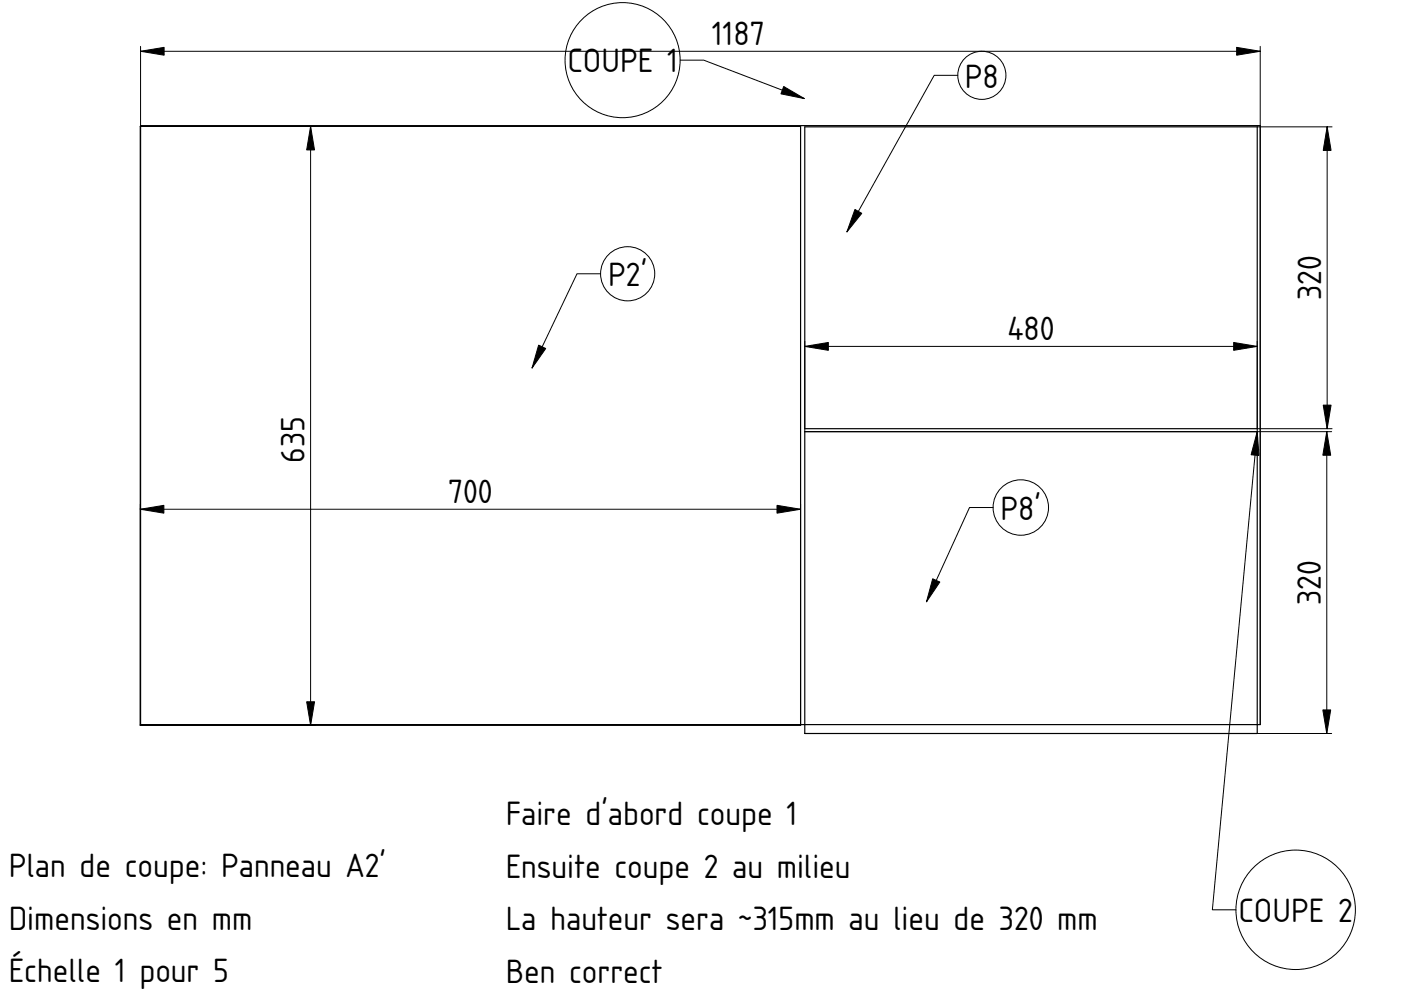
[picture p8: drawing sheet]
<svg xmlns="http://www.w3.org/2000/svg" width="297mm" height="210mm" viewBox="0 0 297 210" stroke-linecap="round" stroke-linejoin="round" font-family="sans-serif">
<path d="M29.7 26.8h140v127h-140zM29.8 26.6h237.4v127h-237.4zM170.6 26.9h96v64h-96zM170.6 91.5h96v64h-96z" fill="none" stroke="#000" stroke-width=".25"/>
<g fill="none" stroke="#000" stroke-width=".21">
<path d="M29.8 10.9h237.4M29.8 9.8v143.8M144.2 12.8h5l21.3 8.1M203.1 16h-5l-18.5 33.2M267.2 9.8v143.8M29.7 26.8h37.2M65.9 26.8v127M266.6 26.9h15.8M281.4 26.9v64M127.3 58h-5l-9.5 20M218.6 58.9h.1M170.6 73.4h96"/>
<path d="M170.6 72.4v19.1h111.7M266.6 72.4v19.1l-9.6 101.4h5M99.7 90.3h.1M266.6 90.9h15.8M281.3 91.5v64M29.7 108h140M29.7 106.9v46.9h37.2M169.7 106.9v46.9M210.6 107.6h-5l-9.2 20M218.6 123.5h.1M170.6 155.5h111.7"/>
<circle cx="132" cy="12.8" r="12.2"/>
<circle cx="208.2" cy="16" r="5.1"/>
<circle cx="133.1" cy="58" r="5.7"/>
<circle cx="216.4" cy="107.6" r="5.9"/>
<circle cx="274.7" cy="192.9" r="12.7"/>
</g>
<g fill="#000" stroke="#000" stroke-width=".21">
<path d="M29.8 10.9l5-.9v1.7zM262.2 10l5 .9-5 .8zM65.9 26.8l.8 5h-1.7zM166.2 18.3l4.3 2.6-4.9-1zM281.4 26.9l.8 5h-1.7zM181.3 44.4l1.4 .8-3.1 4zM114.2 73.2l1.5 .7-2.9 4.1zM170.6 73.4l5-.8v1.7zM261.6 72.6l5 .8-5 .9zM266.6 91.5l.3 5.1-1.6-.2zM281.3 91.5l.8 5h-1.6zM280.5 85.9h1.7l-.8 5z"/>
<path d="M29.7 108l5-.9v1.7zM164.7 107.1l5 .9-5 .8zM197.7 122.7l1.6 .7-2.9 4.2zM65 148.8h1.7l-.8 5zM280.5 150.5h1.6l-.8 5z"/>
</g>
<g font-size="6.7">
<text x="150.9" y="9.6">1187</text>
<text x="120.3" y="15.3">COUPE 1</text>
<text x="204.6" y="18.6">P8</text>
<text x="128.9" y="60.7">P2'</text>
<text x="280.1" y="63.6" transform="rotate(-90 280.1 63.6)">320</text>
<text x="213.6" y="72.2">480</text>
<text x="64.6" y="98.2" transform="rotate(-90 64.6 98.2)">635</text>
<text x="95" y="106.7">700</text>
<text x="212.1" y="110.3">P8'</text>
<text x="280" y="128.3" transform="rotate(-90 280 128.3)">320</text>
<text x="107.2" y="175">Faire d'abord coupe 1</text>
<text x="1.8" y="186">Plan de coupe: Panneau A2'</text>
<text x="107.2" y="186.1">Ensuite coupe 2 au milieu</text>
<text x="1.8" y="197.1">Dimensions en mm</text>
<text x="107.2" y="197.2">La hauteur sera ~315mm au lieu de 320 mm</text>
<text x="262.6" y="195.5">COUPE 2</text>
<text x="1.8" y="208.2">Échelle 1 pour 5</text>
<text x="107.2" y="208.3">Ben correct</text>
</g>
</svg>
